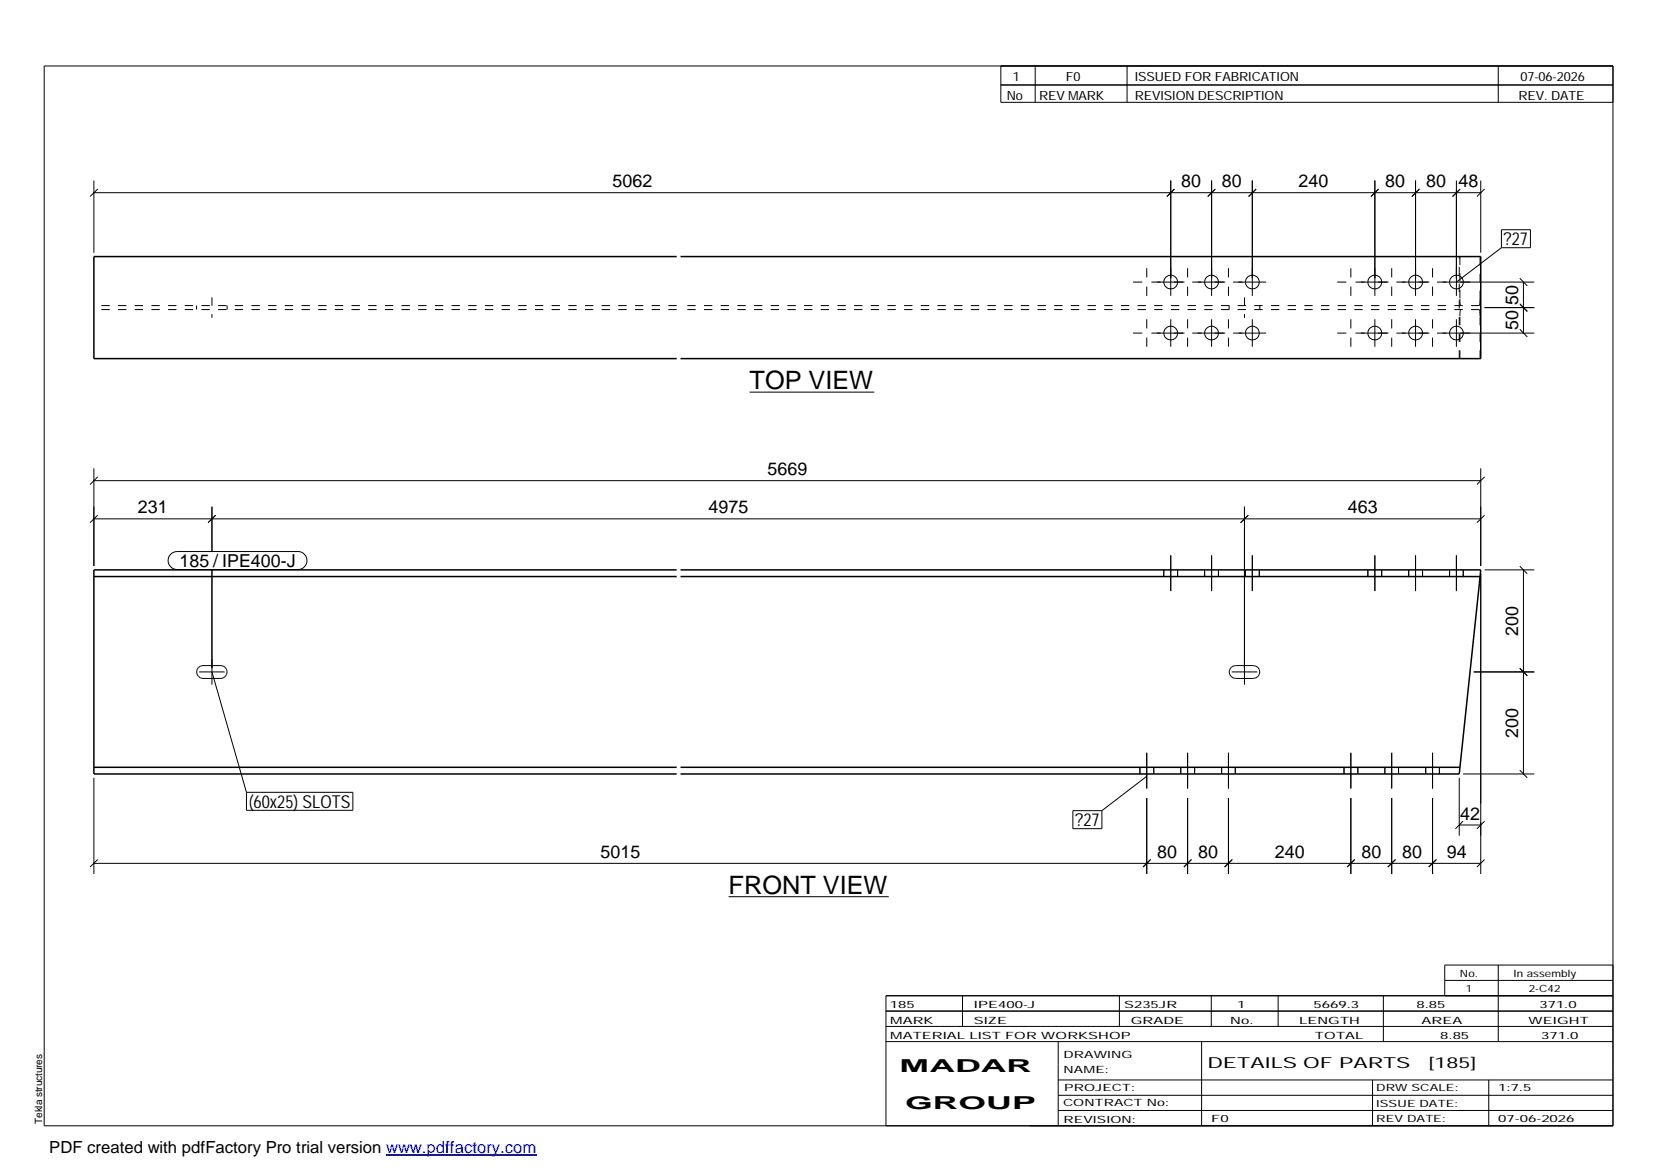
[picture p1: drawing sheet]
<svg xmlns="http://www.w3.org/2000/svg" width="420mm" height="297mm" viewBox="0 0 420 297" stroke-linecap="round" stroke-linejoin="round" font-family="sans-serif">
<g fill="none" stroke="#000" stroke-width=".25">
<path d="M11.2 16.7h398.3v269.1h-398.3zM254.1 16.7v9.3h155.4M262.8 16.7v9.3M286.1 16.7v9.3M380.4 16.7v9.3M254.1 21.6h155.4M23.8 45.8v18.4M23.8 48.9h352.1M24.8 48l-1.9 1.9M297.2 45.8v29.3M298.2 48l-2 1.9M307.6 45.8v29.3"/>
<path d="M308.5 48l-1.9 1.9M317.9 45.8v29.3M318.9 48l-1.9 1.9M349 45.8v29.3M350 48l-1.9 1.9M359.4 45.8v29.3M360.3 48l-1.9 1.9M369.7 45.8v29.3M370.7 48l-1.9 1.9 1.7-1.7M375.9 45.8v18.4M376.9 48l-2 1.9M381.2 58.3h7.3v4.6h-7.3z"/>
<path d="M287.7 71.6h2.3M291.1 68.1v2.3M291.1 72.8v2.3M292.3 71.6h8.4M301.5 68.1v2.3M301.5 72.8v2.3M302.7 71.6h8.4M311.9 68.1v2.3M311.9 72.8v2.3M313.1 71.6h8.3M339.5 71.6h2.3M342.9 68.1v2.3"/>
<path d="M342.9 72.8v2.3M344.1 71.6h8.4M353.3 68.1v2.3M353.3 72.8v2.3M354.5 71.6h8.4M363.7 68.1v2.3M363.7 72.8v2.3M364.8 71.6h24.7M376.9 78.1h12.6M381.2 62.9l-11.5 8.7M385.8 77.1l1.9 2-1.7-1.7M385.8 70.6l1.9 2"/>
<path d="M386.8 71.6v13M190.3 99.6h31.7M287.7 84.6h2.3M291.1 81.1v2.3M291.1 85.7v2.3M292.3 84.6h8.4M297.2 81.1v6.9M301.5 81.1v2.3M301.5 85.7v2.3M302.7 84.6h8.4M307.6 81.1v6.9M311.9 81.1v2.3"/>
<path d="M311.9 85.7v2.3M313.1 84.6h8.3M317.9 81.1v6.9M339.5 84.6h2.3M342.9 81.1v2.3M342.9 85.7v2.3M344.1 84.6h8.4M349 81.1v6.9M353.3 81.1v2.3M353.3 85.7v2.3M354.5 84.6h8.4M359.4 81.1v6.9"/>
<path d="M363.7 81.1v2.3M363.7 85.7v2.3M364.8 84.6h24.7M369.7 81.1v6.9M385.8 83.6l1.9 1.9M23.8 118.9v24.8M375.9 118.9v24.8M23.8 122h352.1M23.8 131.7h352.1M24.8 121.1l-1.9 1.9M24.8 130.8l-1.9 1.9M53.8 128.6v11.4"/>
<path d="M54.7 130.8l-1.9 1.9M315.9 128.6v45.2M316.9 130.8l-1.9 1.9M376.9 121.1l-2 1.9M376.9 130.8l-2 1.9M43.3 140.7l.8-.5 .9-.2h30.6a2.29 2.29 0 0 1 2.3 2.3 2.29 2.29 0 0 1-2.3 2.3h-30.6a2.27 2.27 0 0 1-2.2-1.4 2.27 2.27 0 0 1 .5-2.5zM53.8 144.6v29.2M295.4 144.7v1.7M297.2 141v9.1M299 144.7v1.7M305.8 144.7v1.7M307.6 141v9.1"/>
<path d="M309.3 144.7v1.7M316.2 144.7v1.7M317.9 141v9.1M319.7 144.7v1.7M347.3 144.7v1.7M349 141v9.1M350.8 144.7v1.7M357.6 144.7v1.7M359.4 141v9.1M361.1 144.7v1.7M368 144.7v1.7M369.7 141v9.1"/>
<path d="M371.5 144.7v1.7M375.9 145.7v76.2M376.9 144.7h12.6M385.8 143.7l1.9 2M386.8 144.7v51.8M50.4 169.4l1.1-.4h4.5a1.63 1.63 0 0 1 1.7 1.6 1.63 1.63 0 0 1-1.7 1.6h-4.5a1.65 1.65 0 0 1-1.5-1 1.65 1.65 0 0 1 .4-1.8zM50.5 170.6h6.5M53.8 170.6l8.8 30.6M312.5 169.4l1.2-.4h4.5a1.63 1.63 0 0 1 1.6 1.6 1.63 1.63 0 0 1-1.6 1.6h-4.5a1.62 1.62 0 0 1-1.5-1 1.62 1.62 0 0 1 .3-1.8zM312.7 170.6h6.5M374.1 170.6h15.4M385.8 169.7l1.9 1.9"/>
<path d="M23.8 197.5v24.4M289.4 194.8v1.7M291.1 191.1v9.1M291.1 197.1l-11.4 8.7M292.9 194.8v1.7M299.8 194.8v1.7M301.5 191.1v9.1M303.3 194.8v1.7M310.1 194.8v1.7M311.9 191.1v9.1M313.6 194.8v1.7M341.2 194.8v1.7"/>
<path d="M342.9 191.1v9.1M344.7 194.8v1.7M351.6 194.8v1.7M353.3 191.1v9.1M355 194.8v1.7M361.9 194.8v1.7M363.7 191.1v9.1M365.4 194.8v1.7M370.5 197.5v14.7M371.4 196.5h18.1M385.8 195.5l1.9 2M23.8 219.2h352.1"/>
<path d="M24.8 218.2l-1.9 1.9M62.6 201.2h27v4.5h-27zM272.4 205.8h7.3v4.6h-7.3zM291.1 202.6v19.3M292.1 218.2l-1.9 1.9M301.5 202.6v19.3M302.5 218.2l-1.9 1.9M311.9 202.6v19.3M312.8 218.2l-1.9 1.9M342.9 202.6v19.3M343.9 218.2l-1.9 1.9M353.3 202.6v19.3"/>
<path d="M354.3 218.2l-2 1.9M363.7 202.6v19.3M364.7 218.2l-2 1.9M370.5 209.5h5.4M371.4 208.5l-1.9 1.9M376.9 208.5l-2 1.9M376.9 218.2l-2 1.9M185 227.7h40.6M224.9 256.7h184.6M244.3 252.8v7.8M284.2 252.8v7.8M307.5 252.8v7.8"/>
<path d="M324.5 252.8v7.8M351.2 252.8v11.6M366.8 248.9h42.7M380.4 245v19.4M409.5 245h-42.7v7.8M409.5 252.8h-184.6v33M224.9 264.4h184.6M224.9 260.6h184.6M268.6 264.4v21.4M268.6 274.2h140.9M268.6 278.1h140.9M305.1 264.4v21.4"/>
<path d="M348.4 274.2v11.6M378 274.2v11.6M268.6 281.9h140.9"/>
<circle cx="297.2" cy="71.6" r="1.75"/>
<circle cx="307.6" cy="71.6" r="1.75"/>
<circle cx="317.9" cy="71.6" r="1.75"/>
<circle cx="349" cy="71.6" r="1.75"/>
<circle cx="359.4" cy="71.6" r="1.75"/>
<circle cx="369.7" cy="71.6" r="1.74"/>
<circle cx="297.2" cy="84.6" r="1.75"/>
<circle cx="307.6" cy="84.6" r="1.75"/>
<circle cx="317.9" cy="84.6" r="1.75"/>
<circle cx="349" cy="84.6" r="1.75"/>
<circle cx="359.4" cy="84.6" r="1.75"/>
<circle cx="369.7" cy="84.6" r="1.74"/>
</g>
<path d="M171.8 65.1h-148v25.9h148M172.8 65.1h203.1v25.9h-203.1M23.8 146.4h148M171.8 144.7h-148v51.8h148M172.8 144.7h203.1l-.1 1.7M172.8 146.4h203M375.8 146.4l-5.3 50.1h-197.7M23.8 194.8h148M172.8 194.8h197.8" fill="none" stroke="#000" stroke-width=".38"/>
<g fill="none" stroke="#000" stroke-width=".25" stroke-dasharray="2.1 2.1" stroke-linecap="butt">
<path d="M49.9 77.6v1M53.8 75.5v5.2M57.7 77.6v1M171.8 78.6h-148M171.8 77.6h-148M312 77.6v1M315.9 75.5v5.2M319.8 77.6v1M370.6 65.1v10.8M370.6 75.9v.6M370.6 76.5l.1 .6M370.6 79.7v.6"/>
<path d="M370.7 77.1l.1 .4M370.7 79.1l-.1 .6M370.8 77.5v.1M370.8 78.7l-.1 .4M370.8 78.6v.1M375.6 78.6h-202.8M375.6 77.6h-202.8M375.6 77.6v-.1M375.6 77.5l.1-.4M375.6 78.7v-.1M375.7 77.1v-.6M375.7 79.1l-.1-.4"/>
<path d="M375.7 76.5l.1-.6M375.7 79.7v-.6M375.8 75.9v-10.8M370.5 91v-25.9M370.6 91v-10.7M375.8 91v-10.7M375.8 80.3l-.1-.6M375.6 148.1l.1-1.2M370.6 194.7v.1"/>
</g>
<path d="M98 293.3h38.2" fill="none" stroke="#00f" stroke-width=".3"/>
<g font-size="6.4">
<text x="190.3" y="98.8">TOP VIEW</text>
<text x="185" y="226.9">FRONT VIEW</text>
</g>
<g font-size="4.5">
<text x="155.5" y="47.5">5062</text>
<text x="299.9" y="47.5">80</text>
<text x="310.2" y="47.5">80</text>
<text x="329.7" y="47.5">240</text>
<text x="351.7" y="47.5">80</text>
<text x="362" y="47.5">80</text>
<text x="370.3" y="47.5">48</text>
<text x="381.7" y="62.3">?27</text>
<text x="385.4" y="77.4" transform="rotate(-90 385.4 77.4)">50</text>
<text x="385.4" y="83.8" transform="rotate(-90 385.4 83.8)">50</text>
<text x="194.8" y="120.6">5669</text>
<text x="35" y="130.3">231</text>
<text x="179.8" y="130.3">4975</text>
<text x="342.1" y="130.3">463</text>
<text x="45.6" y="144">185 / IPE400-J</text>
<text x="385.4" y="161.4" transform="rotate(-90 385.4 161.4)">200</text>
<text x="385.4" y="187.4" transform="rotate(-90 385.4 187.4)">200</text>
<text x="63.2" y="205.1">(60x25) SLOTS</text>
<text x="273" y="209.8">?27</text>
<text x="370.7" y="208.1">42</text>
<text x="152.4" y="217.7">5015</text>
<text x="293.8" y="217.7">80</text>
<text x="304.2" y="217.7">80</text>
<text x="323.6" y="217.7">240</text>
<text x="345.6" y="217.7">80</text>
<text x="356" y="217.7">80</text>
<text x="367.3" y="217.7">94</text>
<text x="228.4" y="272.3">MADAR</text>
<text x="229.8" y="281.6">GROUP</text>
</g>
<text font-size="4.2" x="12.5" y="292.7">PDF created with pdfFactory Pro trial version www.pdffactory.com</text>
<g font-size="3.9">
<text x="306.5" y="271.3">DETAILS OF PARTS</text>
<text x="362.7" y="271.3">[185]</text>
</g>
<g font-size="3.2">
<text x="257.1" y="20.5">1</text>
<text x="270.6" y="20.5">F0</text>
<text x="288.1" y="20.5">ISSUED FOR FABRICATION</text>
<text x="386" y="20.5">07-06-2026</text>
<text x="255.6" y="25.5">No</text>
<text x="263.8" y="25.5">REV MARK</text>
<text x="288.1" y="25.5">REVISION DESCRIPTION</text>
<text x="385.5" y="25.5">REV. DATE</text>
</g>
<g font-size="2.5">
<text x="370.6" y="247.9">No.</text>
<text x="372.1" y="251.8">1</text>
<text x="384.3" y="247.9">In assembly</text>
<text x="388.1" y="251.8">2-C42</text>
<text x="225.9" y="255.9">185</text>
<text x="247.3" y="255.9">IPE400-J</text>
<text x="285.4" y="255.9">S235JR</text>
<text x="314.1" y="255.9">1</text>
<text x="333.5" y="255.9">5669.3</text>
<text x="359.6" y="255.9">8.85</text>
<text x="390.8" y="255.9">371.0</text>
<text x="226" y="263.7">MATERIAL LIST FOR WORKSHOP</text>
<text x="226" y="259.9">MARK</text>
<text x="247.2" y="259.9">SIZE</text>
<text x="287.1" y="259.9">GRADE</text>
<text x="312.3" y="259.9">No.</text>
<text x="329.8" y="259.9">LENGTH</text>
<text x="333.8" y="263.7">TOTAL</text>
<text x="360.9" y="259.9">AREA</text>
<text x="365.6" y="263.7">8.85</text>
<text x="388.1" y="259.9">WEIGHT</text>
<text x="391.3" y="263.7">371.0</text>
<text x="270" y="268.5">DRAWING</text>
<text x="270" y="272.5">NAME:</text>
<text x="269.9" y="280.9">CONTRACT No:</text>
<text x="270.2" y="277">PROJECT:</text>
<text x="349.4" y="277.1">DRW SCALE:</text>
<text x="349.4" y="281">ISSUE DATE:</text>
<text x="380.4" y="277.1">1:7.5</text>
<text x="10.7" y="285.4" transform="rotate(-90 10.7 285.4)">Tekla structures</text>
<text x="270" y="285">REVISION:</text>
<text x="307.5" y="284.8">F0</text>
<text x="349.4" y="284.8">REV DATE:</text>
<text x="380.4" y="284.8">07-06-2026</text>
</g>
</svg>
